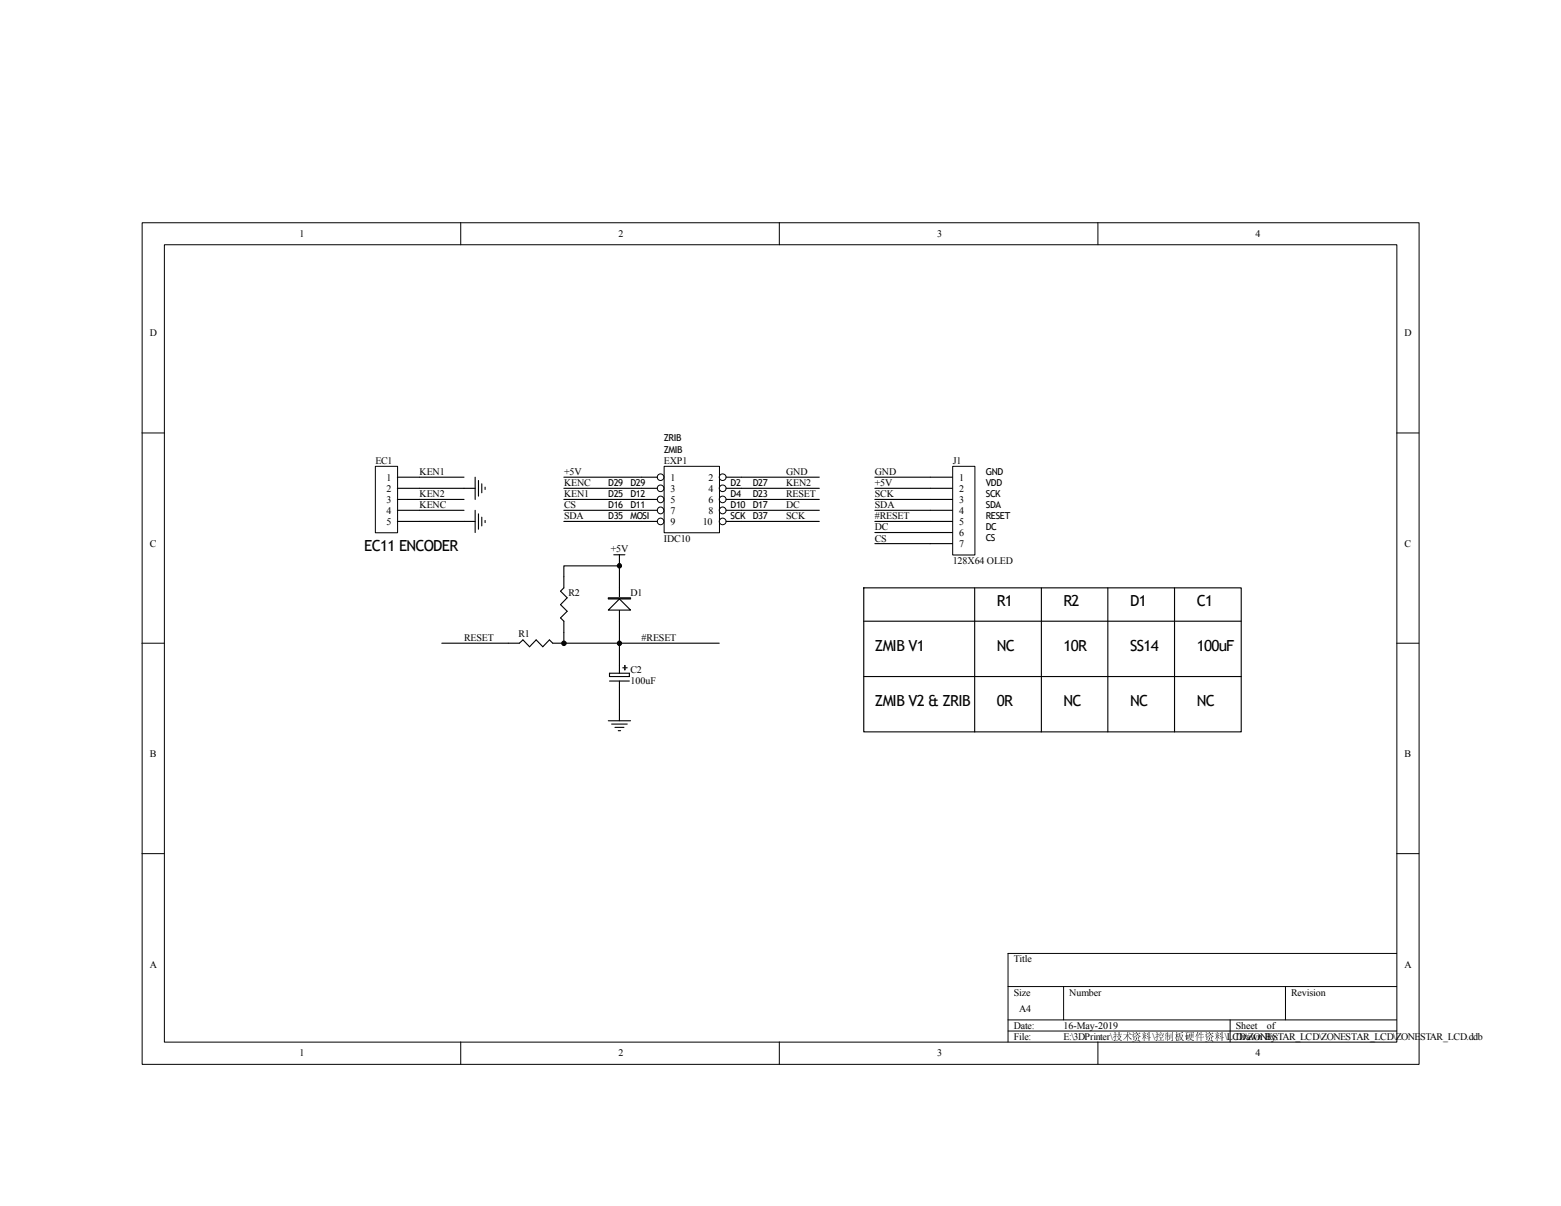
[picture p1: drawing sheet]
<svg xmlns="http://www.w3.org/2000/svg" width="279mm" height="216mm" viewBox="0 0 279 216" stroke-linecap="round" stroke-linejoin="round" font-family="sans-serif">
<g fill="none" stroke="#000" stroke-width=".18">
<path d="M25.4 39.9h228.6v150.6h-228.6zM82.5 39.8v4M139.5 39.8v4M196.5 39.8v4M29.4 43.8h220.6v142.8h-220.6zM25.4 77.5h4M250 77.5h4M25.4 115.1h4M250 115.1h4M25.4 152.8h4M250 152.8h4M180.4 176.6h69.6"/>
<path d="M190.4 176.6v6M230.1 176.6v6M250 170.7h-69.6v15.8M82.5 186.5v4M139.5 186.5v4M180.4 182.6h69.6M180.4 184.6h69.6M196.5 186.5v4M220.2 182.6v3.9"/>
</g>
<path d="M170.6 83.5h3.9v15.9h-3.9z" fill="#fff"/>
<path d="M170.5 83.5h4v15.9h-4z" fill="none" stroke="#000" stroke-width=".18"/>
<path d="M156.6 85.4h13.9M156.6 87.4h13.9M156.6 91.4h13.9M156.6 93.3h13.9M156.6 95.3h13.9M166.5 89.4h4M166.5 97.3h4" fill="none" stroke="#000" stroke-width=".2"/>
<path d="M67.2 83.5h4v11.9h-4z" fill="#fff"/>
<path d="M67.2 83.5h4v11.9h-4z" fill="none" stroke="#000" stroke-width=".18"/>
<g fill="none" stroke="#000" stroke-width=".2">
<path d="M71.1 85.4h12M71.1 87.4h13.9M71.1 89.4h12M71.1 91.4h12M71.1 93.3h13.9M85 85.4v4M85 91.4v3.9M85.6 86v2.8M85.6 92v2.7M86.2 86.6v1.6M86.2 92.6v1.5M86.8 87.2v.4"/>
<path d="M86.8 93.2v.4M100.9 87.4h13.9M100.9 89.4h13.9M100.9 91.4h13.9M100.9 93.3h13.9M132.7 85.4h13.9M132.7 87.4h13.9M132.7 89.4h13.9M132.7 91.4h13.9M132.7 93.3h13.9"/>
</g>
<path d="M118.9 83.5h9.9v11.9h-9.9z" fill="#fff"/>
<g fill="none" stroke="#000" stroke-width=".18">
<path d="M118.9 83.5h9.9v11.9h-9.9z"/>
<circle cx="118.2" cy="91.4" r=".6"/>
<circle cx="118.2" cy="87.4" r=".6"/>
<circle cx="118.2" cy="85.4" r=".6"/>
<circle cx="118.2" cy="93.3" r=".59"/>
<circle cx="118.2" cy="89.4" r=".59"/>
<circle cx="129.4" cy="91.4" r=".61"/>
<circle cx="129.4" cy="85.4" r=".61"/>
<circle cx="129.4" cy="87.4" r=".61"/>
<circle cx="129.4" cy="93.4" r=".6"/>
<circle cx="129.4" cy="89.4" r=".6"/>
</g>
<g fill="none" stroke="#000" stroke-width=".2">
<path d="M100.9 85.4h16.7M114.8 87.4h2.8M114.8 89.4h2.8M114.8 91.4h2.8M114.8 93.3h2.8M130 85.4h2.7M130 87.4h2.7M130 89.4h2.7M130 91.4h2.7M130 93.3h2.7M156.6 89.4h9.9M156.6 97.3h9.9"/>
<path d="M91 115.1h2l.6-.5 1.2 1.2 1.2-1.2 1.2 1.2 1.1-1.2 .6 .5h2M100.9 103.3v1.9l-.6 .6 1.2 1.2-1.2 1.2 1.2 1.2-1.2 1.2 .6 .6v2M110.9 101.3v13.8"/>
</g>
<path d="M108.9 107h4v.2h-4z" fill-rule="evenodd" fill="#fff"/>
<path d="M108.9 107h4v.2h-4z" fill="none" stroke="#000" stroke-width=".2"/>
<path d="M108.9 109.2l2-2 2 2z" fill="#fff"/>
<g fill="none" stroke="#000" stroke-width=".2">
<path d="M109.9 99.3h1.9M110.9 99.3v2h-10v2M79.1 115.1h11.9M100.9 113.2v1.9h27.8M108.9 109.2l2-2 2 2zM110.9 115.1v5.4M111.5 119.5h.8M111.8 119.1v.8M154.6 105.2h67.6v25.8h-67.6zM154.6 111.2h67.6M174.5 105.2v25.8M186.4 105.2v25.8"/>
<path d="M198.3 105.2v25.8M210.2 105.2v25.8M108.9 129h4M109.1 120.5h3.5v.6h-3.5zM109.1 121.9h3.5M109.5 129.6h2.8M110.1 130.2h1.6M110.7 130.8h.4M110.9 121.9v7.1M154.6 121.1h67.6"/>
</g>
<g fill="#000">
<circle cx="100.9" cy="115.2" r=".41"/>
<circle cx="110.9" cy="115.2" r=".39"/>
<circle cx="110.9" cy="101.3" r=".39"/>
</g>
<g fill="none" stroke="#000" stroke-width=".18">
<circle cx="100.9" cy="115.2" r=".41"/>
<circle cx="110.9" cy="115.2" r=".39"/>
<circle cx="110.9" cy="101.3" r=".39"/>
</g>
<g font-size="2.7">
<text x="65.2" y="98.6">EC11 ENCODER</text>
<text x="178.4" y="108.5">R1</text>
<text x="190.4" y="108.5">R2</text>
<text x="202.3" y="108.5">D1</text>
<text x="214.2" y="108.5">C1</text>
<text x="156.6" y="116.5">ZMIB V1</text>
<text x="178.4" y="116.5">NC</text>
<text x="190.4" y="116.5">10R</text>
<text x="202.3" y="116.5">SS14</text>
<text x="214.2" y="116.5">100uF</text>
<text x="156.6" y="126.4">ZMIB V2 &amp; ZRIB</text>
<text x="178.4" y="126.4">0R</text>
<text x="190.4" y="126.4">NC</text>
<text x="202.3" y="126.4">NC</text>
<text x="214.2" y="126.4">NC</text>
</g>
<g font-size="1.8">
<text x="53.6" y="42.4">1</text>
<text x="110.7" y="42.4">2</text>
<text x="167.7" y="42.4">3</text>
<text x="224.7" y="42.4">4</text>
<text x="26.8" y="60.2">D</text>
<text x="251.4" y="60.2">D</text>
<text x="67.2" y="83.1">EC1</text>
<text x="118.8" y="83.1">EXP1</text>
<text x="170.5" y="83.1">J1</text>
<text x="69.2" y="86">1</text>
<text x="69.2" y="88">2</text>
<text x="75.1" y="89">KEN2</text>
<text x="75.1" y="85">KEN1</text>
<text x="101" y="87">KENC</text>
<text x="101" y="89">KEN1</text>
<text x="101" y="85">+5V</text>
<text x="120" y="86">1</text>
<text x="120" y="88">3</text>
<text x="126.8" y="86">2</text>
<text x="126.8" y="88">4</text>
<text x="140.7" y="85">GND</text>
<text x="140.7" y="87">KEN2</text>
<text x="140.7" y="89">RESET</text>
<text x="156.6" y="85">GND</text>
<text x="156.6" y="87">+5V</text>
<text x="156.6" y="89">SCK</text>
<text x="171.7" y="86">1</text>
<text x="171.7" y="88">2</text>
<text x="69.2" y="90">3</text>
<text x="69.2" y="92">4</text>
<text x="69.2" y="93.9">5</text>
<text x="75.1" y="91">KENC</text>
<text x="101" y="93">SDA</text>
<text x="101" y="91">CS</text>
<text x="120" y="90">5</text>
<text x="120" y="92">7</text>
<text x="120" y="93.9">9</text>
<text x="125.8" y="93.9">10</text>
<text x="126.8" y="90">6</text>
<text x="126.8" y="92">8</text>
<text x="140.7" y="91">DC</text>
<text x="140.7" y="93">SCK</text>
<text x="156.6" y="91">SDA</text>
<text x="156.6" y="93">#RESET</text>
<text x="156.6" y="95">DC</text>
<text x="171.7" y="90">3</text>
<text x="171.7" y="92">4</text>
<text x="171.7" y="93.9">5</text>
<text x="171.7" y="95.9">6</text>
<text x="26.8" y="97.9">C</text>
<text x="109.3" y="98.9">+5V</text>
<text x="118.8" y="96.9">IDC10</text>
<text x="156.6" y="96.9">CS</text>
<text x="170.5" y="100.9">128X64 OLED</text>
<text x="171.7" y="97.9">7</text>
<text x="251.4" y="97.9">C</text>
<text x="101.7" y="106.6">R2</text>
<text x="112.9" y="106.6">D1</text>
<text x="92.8" y="114">R1</text>
<text x="83.1" y="114.8">RESET</text>
<text x="114.9" y="114.8">#RESET</text>
<text x="112.9" y="120.5">C2</text>
<text x="112.9" y="122.5">100uF</text>
<text x="26.8" y="135.6">B</text>
<text x="251.4" y="135.6">B</text>
<text x="26.8" y="173.3">A</text>
<text x="181.4" y="172.3">Title</text>
<text x="251.4" y="173.3">A</text>
<text x="181.4" y="178.2">Size</text>
<text x="191.4" y="178.2">Number</text>
<text x="231.1" y="178.2">Revision</text>
<text x="181.4" y="184.1">Date:</text>
<text x="182.4" y="181.2">A4</text>
<text x="190.4" y="184.1">16-May-2019</text>
<text x="221.2" y="184.1">Sheet</text>
<text x="226.7" y="184.1">of</text>
<text x="53.6" y="189.1">1</text>
<text x="110.7" y="189.1">2</text>
<text x="167.7" y="189.1">3</text>
<text x="181.4" y="186.1">File:</text>
<text x="190.4" y="186.1">E:\3DPrinter\技技技技\控控控控控技技\LCD\ZONESTAR_LCD\ZONESTAR_LCD\ZONESTAR_LCD.ddb</text>
<text x="221.2" y="186.1">Drawn By:</text>
<text x="224.7" y="189.1">4</text>
</g>
<g font-size="1.7">
<text x="118.8" y="81">ZMIB</text>
<text x="118.8" y="79">ZRIB</text>
<text x="108.9" y="87">D29</text>
<text x="108.9" y="88.9">D25</text>
<text x="112.9" y="87">D29</text>
<text x="112.9" y="88.9">D12</text>
<text x="130.8" y="87">D2</text>
<text x="130.8" y="88.9">D4</text>
<text x="134.7" y="87">D27</text>
<text x="134.7" y="88.9">D23</text>
<text x="176.4" y="85">GND</text>
<text x="176.4" y="87">VDD</text>
<text x="176.4" y="88.9">SCK</text>
<text x="108.9" y="90.9">D16</text>
<text x="108.9" y="92.9">D35</text>
<text x="112.9" y="90.9">D11</text>
<text x="112.9" y="92.9">MOSI</text>
<text x="130.8" y="92.9">SCK</text>
<text x="130.8" y="90.9">D10</text>
<text x="134.7" y="90.9">D17</text>
<text x="134.7" y="92.9">D37</text>
<text x="176.4" y="90.9">SDA</text>
<text x="176.4" y="92.9">RESET</text>
<text x="176.4" y="94.9">DC</text>
<text x="176.4" y="96.9">CS</text>
</g>
</svg>
